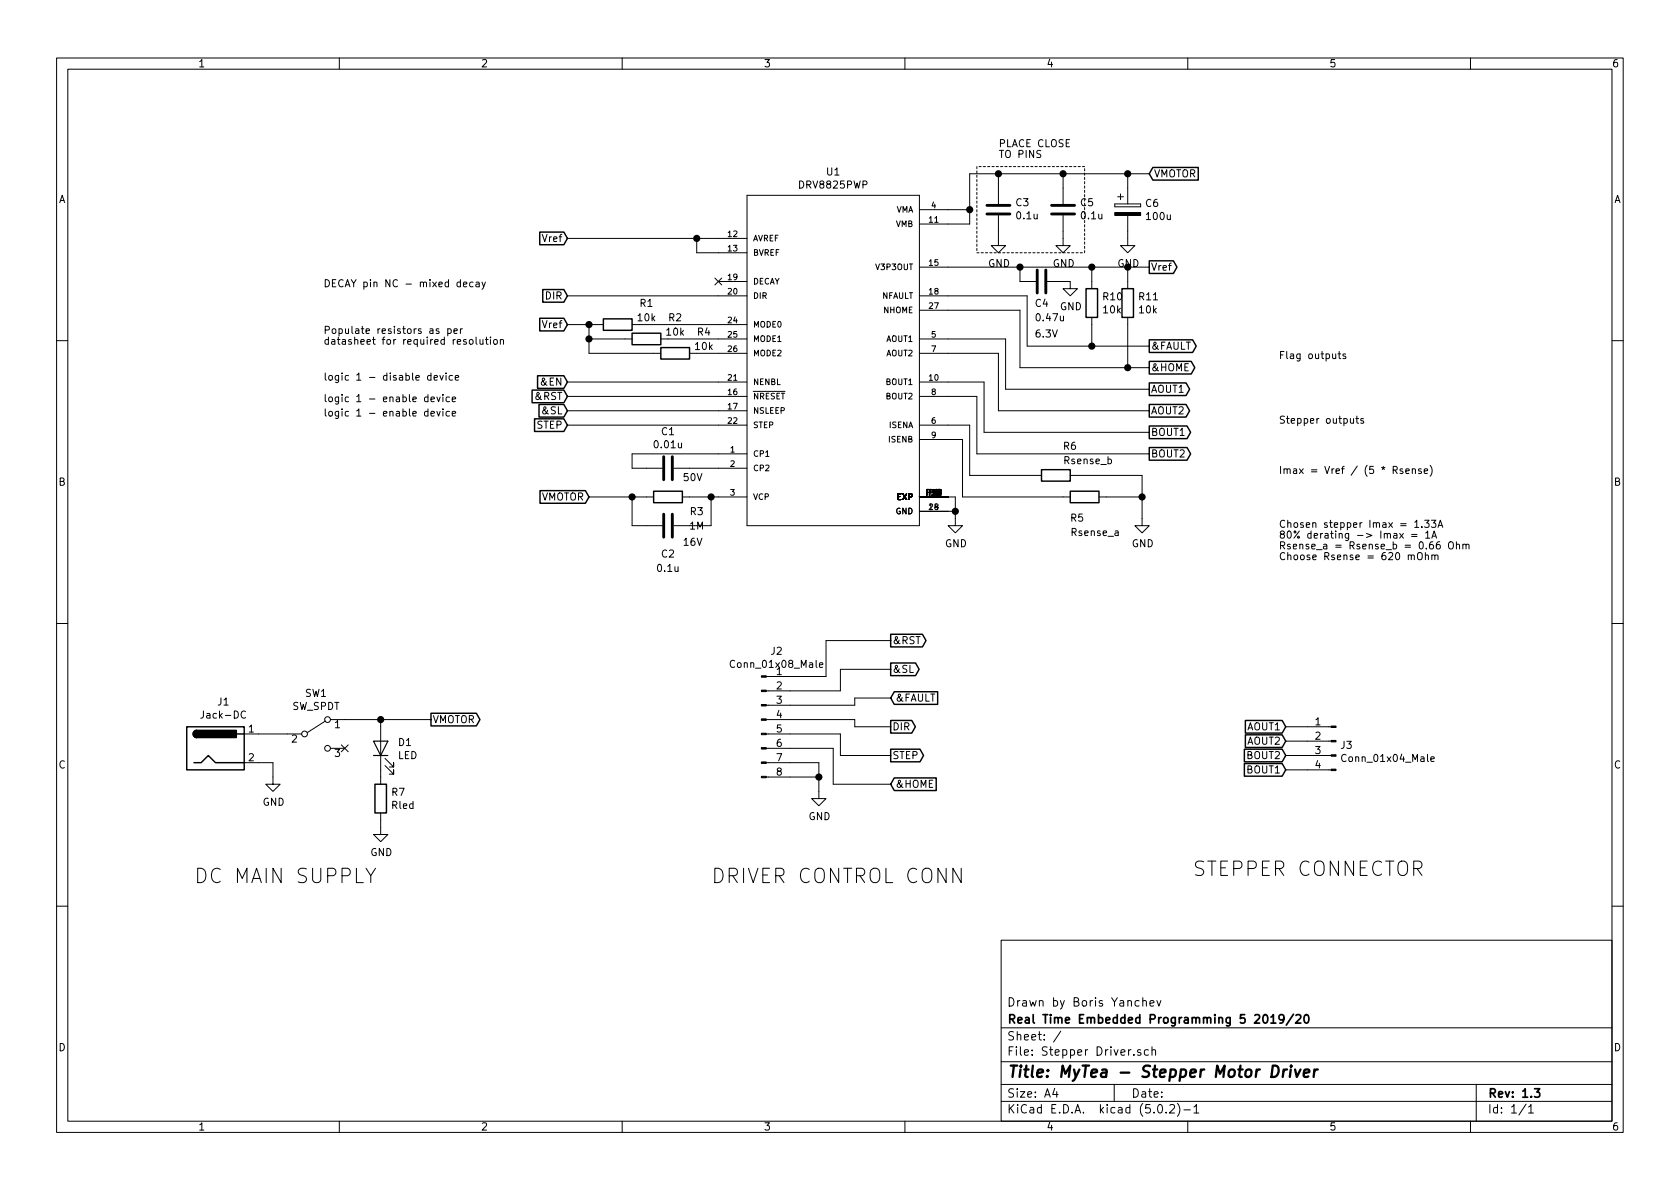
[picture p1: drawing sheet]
EESchema Schematic File Version 4
LIBS:Stepper Driver-cache
EELAYER 26 0
EELAYER END
$Descr A4 11693 8268
encoding utf-8
Sheet 1 1
Title "MyTea - Stepper Motor Driver"
Date ""
Rev "1.3"
Comp "Real Time Embedded Programming 5 2019/20"
Comment1 "Drawn by Boris Yanchev"
Comment2 ""
Comment3 ""
Comment4 ""
$EndDescr
$Comp
L DRV8825PWP:DRV8825PWP U1
U 1 1
P 5800 2550
F 0 "U1" H 5800 3915 50  0000 C CNN
F 1 "DRV8825PWP" H 5800 3824 50  0000 C CNN
F 2 "Package_SO:HTSSOP-28-1EP_4.4x9.7mm_P0.65mm_EP3.4x9.5mm_Mask2.4x6.17mm_ThermalVias" H 5800 2550 50  0001 L BNN
F 3 "1.2 mm" H 5800 2550 50  0001 L BNN
F 4 "N/A" H 5800 2550 50  0001 L BNN "Поле4"
F 5 "IPC 7351B" H 5800 2550 50  0001 L BNN "Поле5"
F 6 "Texas Instruments" H 5800 2550 50  0001 L BNN "Поле6"
	1    5800 2550
	1    0    0    -1  
$EndComp
$Comp
L Device:C C1
U 1 1
P 4650 3250
F 0 "C1" V 4902 3250 50  0000 C CNN
F 1 "0.01u" V 4811 3250 50  0000 C CNN
F 2 "Capacitor_SMD:C_0603_1608Metric_Pad1.05x0.95mm_HandSolder" H 4688 3100 50  0001 C CNN
F 3 "~" H 4650 3250 50  0001 C CNN
	1    4650 3250
	0    -1   -1   0   
$EndComp
Wire Wire Line
	4800 3250 5000 3250
Wire Wire Line
	5000 3150 4400 3150
Wire Wire Line
	4400 3150 4400 3250
Wire Wire Line
	4400 3250 4500 3250
Text Notes 4750 3350 0    50   ~ 0
50V
$Comp
L power:GND #PWR04
U 1 1
P 6650 3600
F 0 "#PWR04" H 6650 3350 50  0001 C CNN
F 1 "GND" H 6655 3427 50  0000 C CNN
F 2 "" H 6650 3600 50  0001 C CNN
F 3 "" H 6650 3600 50  0001 C CNN
	1    6650 3600
	1    0    0    -1  
$EndComp
Wire Wire Line
	6600 3550 6650 3550
Wire Wire Line
	6650 3550 6650 3600
Text GLabel 8000 1200 2    50   Input ~ 0
VMOTOR
$Comp
L Device:C C3
U 1 1
P 6950 1450
F 0 "C3" H 6835 1404 50  0000 R CNN
F 1 "0.1u" H 6835 1495 50  0000 R CNN
F 2 "Capacitor_SMD:C_0805_2012Metric_Pad1.15x1.40mm_HandSolder" H 6988 1300 50  0001 C CNN
F 3 "~" H 6950 1450 50  0001 C CNN
	1    6950 1450
	-1   0    0    1   
$EndComp
$Comp
L Device:C C5
U 1 1
P 7400 1450
F 0 "C5" H 7285 1404 50  0000 R CNN
F 1 "0.1u" H 7285 1495 50  0000 R CNN
F 2 "Capacitor_SMD:C_0805_2012Metric_Pad1.15x1.40mm_HandSolder" H 7438 1300 50  0001 C CNN
F 3 "~" H 7400 1450 50  0001 C CNN
	1    7400 1450
	-1   0    0    1   
$EndComp
Wire Wire Line
	6600 1550 6750 1550
Wire Wire Line
	6750 1550 6750 1450
Wire Wire Line
	6750 1450 6600 1450
$Comp
L power:GND #PWR07
U 1 1
P 7400 1650
F 0 "#PWR07" H 7400 1400 50  0001 C CNN
F 1 "GND" H 7405 1477 50  0000 C CNN
F 2 "" H 7400 1650 50  0001 C CNN
F 3 "" H 7400 1650 50  0001 C CNN
	1    7400 1650
	1    0    0    -1  
$EndComp
$Comp
L power:GND #PWR05
U 1 1
P 6950 1650
F 0 "#PWR05" H 6950 1400 50  0001 C CNN
F 1 "GND" H 6955 1477 50  0000 C CNN
F 2 "" H 6950 1650 50  0001 C CNN
F 3 "" H 6950 1650 50  0001 C CNN
	1    6950 1650
	1    0    0    -1  
$EndComp
$Comp
L Device:CP C6
U 1 1
P 7850 1450
F 0 "C6" H 7968 1496 50  0000 L CNN
F 1 "100u" H 7968 1405 50  0000 L CNN
F 2 "Capacitor_SMD:CP_Elec_8x5.4" H 7888 1300 50  0001 C CNN
F 3 "~" H 7850 1450 50  0001 C CNN
	1    7850 1450
	1    0    0    -1  
$EndComp
$Comp
L power:GND #PWR010
U 1 1
P 7850 1650
F 0 "#PWR010" H 7850 1400 50  0001 C CNN
F 1 "GND" H 7855 1477 50  0000 C CNN
F 2 "" H 7850 1650 50  0001 C CNN
F 3 "" H 7850 1650 50  0001 C CNN
	1    7850 1650
	1    0    0    -1  
$EndComp
Text Notes 6950 1100 0    50   ~ 0
PLACE CLOSE\nTO PINS
Text GLabel 4100 3450 0    50   Input ~ 0
VMOTOR
$Comp
L Device:C C2
U 1 1
P 4650 3650
F 0 "C2" V 4450 3650 50  0000 C CNN
F 1 "0.1u" V 4350 3650 50  0000 C CNN
F 2 "Capacitor_SMD:C_0805_2012Metric_Pad1.15x1.40mm_HandSolder" H 4688 3500 50  0001 C CNN
F 3 "~" H 4650 3650 50  0001 C CNN
	1    4650 3650
	0    -1   -1   0   
$EndComp
$Comp
L Device:R R3
U 1 1
P 4650 3450
F 0 "R3" V 4750 3650 50  0000 C CNN
F 1 "1M" V 4850 3650 50  0000 C CNN
F 2 "Resistor_SMD:R_0805_2012Metric_Pad1.15x1.40mm_HandSolder" V 4580 3450 50  0001 C CNN
F 3 "~" H 4650 3450 50  0001 C CNN
	1    4650 3450
	0    1    1    0   
$EndComp
Wire Wire Line
	4100 3450 4400 3450
Wire Wire Line
	4800 3450 4950 3450
Wire Wire Line
	4400 3450 4400 3650
Wire Wire Line
	4400 3650 4500 3650
Connection ~ 4400 3450
Wire Wire Line
	4400 3450 4500 3450
Wire Wire Line
	4800 3650 4950 3650
Wire Wire Line
	4950 3650 4950 3450
Connection ~ 4950 3450
Wire Wire Line
	4950 3450 5000 3450
Text Notes 4750 3800 0    50   ~ 0
16V\n
$Comp
L Device:C C4
U 1 1
P 7250 1950
F 0 "C4" V 7400 1900 50  0000 L CNN
F 1 "0.47u" V 7500 1900 50  0000 L CNN
F 2 "Capacitor_SMD:C_1206_3216Metric_Pad1.42x1.75mm_HandSolder" H 7288 1800 50  0001 C CNN
F 3 "~" H 7250 1950 50  0001 C CNN
	1    7250 1950
	0    1    1    0   
$EndComp
Wire Wire Line
	6600 1850 7100 1850
$Comp
L power:GND #PWR08
U 1 1
P 7450 1950
F 0 "#PWR08" H 7450 1700 50  0001 C CNN
F 1 "GND" H 7455 1777 50  0000 C CNN
F 2 "" H 7450 1950 50  0001 C CNN
F 3 "" H 7450 1950 50  0001 C CNN
	1    7450 1950
	1    0    0    -1  
$EndComp
Wire Wire Line
	6750 1450 6750 1200
Wire Wire Line
	6750 1200 6950 1200
Connection ~ 6750 1450
Wire Wire Line
	6950 1300 6950 1200
Connection ~ 6950 1200
Wire Wire Line
	6950 1200 7400 1200
Wire Wire Line
	6950 1650 6950 1600
Wire Wire Line
	7400 1650 7400 1600
Wire Wire Line
	7400 1300 7400 1200
Connection ~ 7400 1200
Wire Wire Line
	7400 1200 7850 1200
Wire Wire Line
	7850 1200 7850 1300
Wire Wire Line
	7850 1600 7850 1650
Connection ~ 7850 1200
Wire Wire Line
	7850 1200 8000 1200
Text GLabel 8000 1850 2    50   Output ~ 0
Vref
Wire Wire Line
	7100 1850 7600 1850
Connection ~ 7100 1850
Text Notes 7200 2350 0    50   ~ 0
6.3V
Text GLabel 3950 1650 0    50   Input ~ 0
Vref
Wire Wire Line
	4850 1650 4850 1750
Wire Wire Line
	4850 1750 5000 1750
Wire Wire Line
	4850 1650 5000 1650
NoConn ~ 5000 1950
Text GLabel 3950 2050 0    50   Input ~ 0
DIR
Wire Wire Line
	3950 2050 5000 2050
Text GLabel 8000 2700 2    50   Output ~ 0
AOUT1
Text GLabel 8000 2850 2    50   Output ~ 0
AOUT2
Text GLabel 8000 3000 2    50   Output ~ 0
BOUT1
Text GLabel 8000 3150 2    50   Output ~ 0
BOUT2
Wire Wire Line
	6600 2450 6950 2450
Wire Wire Line
	6950 2450 6950 2850
Wire Wire Line
	6950 2850 8000 2850
Wire Wire Line
	6600 2750 6800 2750
Wire Wire Line
	6800 2750 6800 3150
Wire Wire Line
	6800 3150 8000 3150
Text GLabel 8950 5050 0    50   Input ~ 0
AOUT1
Text GLabel 8950 5150 0    50   Input ~ 0
AOUT2
Text GLabel 8950 5350 0    50   Input ~ 0
BOUT1
Text GLabel 8950 5250 0    50   Input ~ 0
BOUT2
Wire Wire Line
	8950 5050 9100 5050
Wire Wire Line
	8950 5150 9100 5150
Wire Wire Line
	8950 5250 9100 5250
Wire Wire Line
	8950 5350 9100 5350
Text Notes 8300 6100 0    100  ~ 0
STEPPER CONNECTOR
$Comp
L Device:R R5
U 1 1
P 7550 3450
F 0 "R5" V 7400 3450 50  0000 L CNN
F 1 "Rsense_a" V 7300 3200 50  0000 L CNN
F 2 "Resistor_SMD:R_0805_2012Metric_Pad1.15x1.40mm_HandSolder" V 7480 3450 50  0001 C CNN
F 3 "~" H 7550 3450 50  0001 C CNN
	1    7550 3450
	0    -1   -1   0   
$EndComp
$Comp
L Device:R R6
U 1 1
P 7350 3300
F 0 "R6" V 7550 3150 50  0000 L CNN
F 1 "Rsense_b" V 7450 2900 50  0000 L CNN
F 2 "Resistor_SMD:R_0805_2012Metric_Pad1.15x1.40mm_HandSolder" V 7280 3300 50  0001 C CNN
F 3 "~" H 7350 3300 50  0001 C CNN
	1    7350 3300
	0    -1   -1   0   
$EndComp
$Comp
L power:GND #PWR09
U 1 1
P 7950 3600
F 0 "#PWR09" H 7950 3350 50  0001 C CNN
F 1 "GND" H 7955 3427 50  0000 C CNN
F 2 "" H 7950 3600 50  0001 C CNN
F 3 "" H 7950 3600 50  0001 C CNN
	1    7950 3600
	1    0    0    -1  
$EndComp
Text Notes 8900 3300 0    50   ~ 0
Imax = Vref / (5 * Rsense)
Text Notes 8900 3900 0    50   ~ 0
Chosen stepper Imax = 1.33A\n80% derating -> Imax = 1A\nRsense_a = Rsense_b = 0.66 Ohm\nChoose Rsense = 620 mOhm
$Comp
L Connector:Jack-DC J1
U 1 1
P 1500 5200
F 0 "J1" H 1555 5525 50  0000 C CNN
F 1 "Jack-DC" H 1555 5434 50  0000 C CNN
F 2 "Connector_BarrelJack:BarrelJack_Horizontal" H 1550 5160 50  0001 C CNN
F 3 "~" H 1550 5160 50  0001 C CNN
	1    1500 5200
	1    0    0    -1  
$EndComp
$Comp
L power:GND #PWR01
U 1 1
P 1900 5400
F 0 "#PWR01" H 1900 5150 50  0001 C CNN
F 1 "GND" H 1905 5227 50  0000 C CNN
F 2 "" H 1900 5400 50  0001 C CNN
F 3 "" H 1900 5400 50  0001 C CNN
	1    1900 5400
	1    0    0    -1  
$EndComp
Wire Wire Line
	1800 5300 1900 5300
Wire Wire Line
	1900 5300 1900 5400
Text GLabel 3000 5000 2    50   Output ~ 0
VMOTOR
Text Notes 1350 6150 0    100  ~ 0
DC MAIN SUPPLY
Text GLabel 6200 5050 2    50   Output ~ 0
DIR
Text GLabel 3950 2250 0    50   Input ~ 0
Vref
$Comp
L Device:R R1
U 1 1
P 4300 2250
F 0 "R1" V 4150 2450 50  0000 C CNN
F 1 "10k" V 4250 2450 50  0000 C CNN
F 2 "Resistor_SMD:R_0805_2012Metric_Pad1.15x1.40mm_HandSolder" V 4230 2250 50  0001 C CNN
F 3 "~" H 4300 2250 50  0001 C CNN
	1    4300 2250
	0    1    1    0   
$EndComp
$Comp
L Device:R R2
U 1 1
P 4500 2350
F 0 "R2" V 4350 2550 50  0000 C CNN
F 1 "10k" V 4450 2550 50  0000 C CNN
F 2 "Resistor_SMD:R_0805_2012Metric_Pad1.15x1.40mm_HandSolder" V 4430 2350 50  0001 C CNN
F 3 "~" H 4500 2350 50  0001 C CNN
	1    4500 2350
	0    1    1    0   
$EndComp
$Comp
L Device:R R4
U 1 1
P 4700 2450
F 0 "R4" V 4550 2650 50  0000 C CNN
F 1 "10k" V 4650 2650 50  0000 C CNN
F 2 "Resistor_SMD:R_0805_2012Metric_Pad1.15x1.40mm_HandSolder" V 4630 2450 50  0001 C CNN
F 3 "~" H 4700 2450 50  0001 C CNN
	1    4700 2450
	0    1    1    0   
$EndComp
Wire Wire Line
	3950 2250 4100 2250
Wire Wire Line
	4450 2250 5000 2250
Wire Wire Line
	5000 2350 4650 2350
Wire Wire Line
	4100 2350 4100 2250
Wire Wire Line
	4350 2350 4100 2350
Connection ~ 4100 2250
Wire Wire Line
	4100 2250 4150 2250
Wire Wire Line
	5000 2450 4850 2450
Wire Wire Line
	4100 2450 4100 2350
Wire Wire Line
	4550 2450 4100 2450
Connection ~ 4100 2350
Text Notes 2250 2400 0    50   ~ 0
Populate resistors as per\ndatasheet for required resolution
Wire Notes Line
	6800 1750 7550 1750
Wire Notes Line
	7550 1750 7550 1150
Wire Notes Line
	7550 1150 6800 1150
Wire Notes Line
	6800 1150 6800 1750
Wire Wire Line
	6600 3450 6650 3450
Wire Wire Line
	6650 3450 6650 3550
Connection ~ 6650 3550
Text GLabel 3950 2650 0    50   Input ~ 0
&EN
Wire Wire Line
	3950 2650 5000 2650
Text GLabel 3950 2750 0    50   Input ~ 0
&RST
Wire Wire Line
	3950 2750 5000 2750
Text GLabel 3950 2850 0    50   Input ~ 0
&SL
Wire Wire Line
	3950 2850 5000 2850
Text GLabel 3950 2950 0    50   Input ~ 0
STEP
Wire Wire Line
	3950 2950 5000 2950
Text GLabel 8000 2400 2    50   Output ~ 0
&FAULT
Text GLabel 8000 2550 2    50   Output ~ 0
&HOME
Text GLabel 6200 5250 2    50   Output ~ 0
STEP
Text GLabel 6200 4450 2    50   Output ~ 0
&RST
Text GLabel 6200 4650 2    50   Output ~ 0
&SL
$Comp
L power:GND #PWR02
U 1 1
P 5700 5500
F 0 "#PWR02" H 5700 5250 50  0001 C CNN
F 1 "GND" H 5705 5327 50  0000 C CNN
F 2 "" H 5700 5500 50  0001 C CNN
F 3 "" H 5700 5500 50  0001 C CNN
	1    5700 5500
	1    0    0    -1  
$EndComp
Text GLabel 6200 4850 2    50   Input ~ 0
&FAULT
Text GLabel 6200 5450 2    50   Input ~ 0
&HOME
Wire Wire Line
	5500 4700 5750 4700
Wire Wire Line
	5750 4700 5750 4450
Wire Wire Line
	5750 4450 6200 4450
Wire Wire Line
	5500 4800 5850 4800
Wire Wire Line
	5850 4800 5850 4650
Wire Wire Line
	5850 4650 6200 4650
Wire Wire Line
	5500 4900 5950 4900
Wire Wire Line
	5950 4900 5950 4850
Wire Wire Line
	5950 4850 6200 4850
Wire Wire Line
	5500 5000 5950 5000
Wire Wire Line
	5950 5000 5950 5050
Wire Wire Line
	5950 5050 6200 5050
Text Notes 4950 6150 0    100  ~ 0
DRIVER CONTROL CONN
Wire Wire Line
	6600 2650 6850 2650
Wire Wire Line
	6850 2650 6850 3000
Wire Wire Line
	6850 3000 8000 3000
Wire Wire Line
	6600 2350 7000 2350
Wire Wire Line
	7000 2350 7000 2700
Wire Wire Line
	7000 2700 8000 2700
Wire Wire Line
	6600 2050 7150 2050
Wire Wire Line
	7150 2050 7150 2400
Wire Wire Line
	7150 2400 7600 2400
Wire Wire Line
	7100 1850 7100 1950
Wire Wire Line
	7450 1950 7400 1950
$Comp
L Connector:Conn_01x08_Male J2
U 1 1
P 5300 5000
F 0 "J2" H 5406 5478 50  0000 C CNN
F 1 "Conn_01x08_Male" H 5406 5387 50  0000 C CNN
F 2 "Connector_Molex:Molex_KK-254_AE-6410-08A_1x08_P2.54mm_Vertical" H 5300 5000 50  0001 C CNN
F 3 "~" H 5300 5000 50  0001 C CNN
	1    5300 5000
	1    0    0    -1  
$EndComp
Wire Wire Line
	5700 5400 5500 5400
Text Notes 8900 2500 0    50   ~ 0
Flag outputs
Text Notes 8900 2950 0    50   ~ 0
Stepper outputs
Wire Wire Line
	6200 5250 5850 5250
Wire Wire Line
	5850 5250 5850 5100
Wire Wire Line
	5850 5100 5500 5100
Wire Wire Line
	5500 5300 5700 5300
Wire Wire Line
	5700 5300 5700 5400
Connection ~ 5700 5400
Wire Wire Line
	5700 5400 5700 5500
Wire Wire Line
	5500 5200 5800 5200
Wire Wire Line
	5800 5200 5800 5450
Wire Wire Line
	5800 5450 6200 5450
$Comp
L Switch:SW_SPDT SW1
U 1 1
P 2200 5100
F 0 "SW1" H 2200 5385 50  0000 C CNN
F 1 "SW_SPDT" H 2200 5294 50  0000 C CNN
F 2 "SPDT_RockerSwitch:SPDT_RockerSwitch" H 2200 5100 50  0001 C CNN
F 3 "" H 2200 5100 50  0001 C CNN
	1    2200 5100
	1    0    0    -1  
$EndComp
NoConn ~ 2400 5200
$Comp
L Device:LED D1
U 1 1
P 2650 5200
F 0 "D1" V 2688 5083 50  0000 R CNN
F 1 "LED" V 2597 5083 50  0000 R CNN
F 2 "LED_THT:LED_D3.0mm" H 2650 5200 50  0001 C CNN
F 3 "~" H 2650 5200 50  0001 C CNN
	1    2650 5200
	0    -1   -1   0   
$EndComp
$Comp
L Device:R R7
U 1 1
P 2650 5550
F 0 "R7" H 2720 5596 50  0000 L CNN
F 1 "Rled" H 2720 5505 50  0000 L CNN
F 2 "Resistor_SMD:R_0805_2012Metric_Pad1.15x1.40mm_HandSolder" V 2580 5550 50  0001 C CNN
F 3 "~" H 2650 5550 50  0001 C CNN
	1    2650 5550
	1    0    0    -1  
$EndComp
$Comp
L power:GND #PWR06
U 1 1
P 2650 5750
F 0 "#PWR06" H 2650 5500 50  0001 C CNN
F 1 "GND" H 2655 5577 50  0000 C CNN
F 2 "" H 2650 5750 50  0001 C CNN
F 3 "" H 2650 5750 50  0001 C CNN
	1    2650 5750
	1    0    0    -1  
$EndComp
Wire Wire Line
	2400 5000 2650 5000
Wire Wire Line
	2650 5000 2650 5050
Wire Wire Line
	2650 5350 2650 5400
Wire Wire Line
	2650 5700 2650 5750
Connection ~ 2650 5000
Wire Wire Line
	2650 5000 3000 5000
Wire Wire Line
	6600 2150 7100 2150
Wire Wire Line
	7100 2150 7100 2550
Wire Wire Line
	7100 2550 7850 2550
$Comp
L Device:R R11
U 1 1
P 7850 2100
F 0 "R11" H 7920 2146 50  0000 L CNN
F 1 "10k" H 7920 2055 50  0000 L CNN
F 2 "Resistor_SMD:R_0805_2012Metric_Pad1.15x1.40mm_HandSolder" V 7780 2100 50  0001 C CNN
F 3 "~" H 7850 2100 50  0001 C CNN
	1    7850 2100
	1    0    0    -1  
$EndComp
$Comp
L Device:R R10
U 1 1
P 7600 2100
F 0 "R10" H 7670 2146 50  0000 L CNN
F 1 "10k" H 7670 2055 50  0000 L CNN
F 2 "Resistor_SMD:R_0805_2012Metric_Pad1.15x1.40mm_HandSolder" V 7530 2100 50  0001 C CNN
F 3 "~" H 7600 2100 50  0001 C CNN
	1    7600 2100
	1    0    0    -1  
$EndComp
Wire Wire Line
	7600 1850 7600 1950
Wire Wire Line
	7600 2250 7600 2400
Connection ~ 7600 1850
Wire Wire Line
	7600 1850 7850 1850
Connection ~ 7600 2400
Wire Wire Line
	7600 2400 8000 2400
Wire Wire Line
	7850 1850 7850 1950
Wire Wire Line
	7850 2250 7850 2550
Connection ~ 7850 1850
Wire Wire Line
	7850 1850 8000 1850
Connection ~ 7850 2550
Wire Wire Line
	7850 2550 8000 2550
Wire Wire Line
	6600 2950 6750 2950
Wire Wire Line
	6750 2950 6750 3300
Wire Wire Line
	6750 3300 7200 3300
Wire Wire Line
	6600 3050 6700 3050
Wire Wire Line
	6700 3050 6700 3450
Wire Wire Line
	6700 3450 7400 3450
Wire Wire Line
	7500 3300 7950 3300
Wire Wire Line
	7950 3300 7950 3450
Wire Wire Line
	7700 3450 7950 3450
Connection ~ 7950 3450
Wire Wire Line
	7950 3450 7950 3600
Connection ~ 4850 1650
Wire Wire Line
	1800 5100 2000 5100
Text Notes 2250 2000 0    50   ~ 0
DECAY pin NC - mixed decay
Text Notes 2250 2650 0    50   ~ 0
logic 1 - disable device
Text Notes 2250 2900 0    50   ~ 0
logic 1 - enable device
Text Notes 2250 2800 0    50   ~ 0
logic 1 - enable device
Wire Wire Line
	3950 1650 4850 1650
$Comp
L Connector:Conn_01x04_Male J3
U 1 1
P 9300 5150
F 0 "J3" H 9273 5123 50  0000 R CNN
F 1 "Conn_01x04_Male" H 9273 5032 50  0000 R CNN
F 2 "Connector_Molex:Molex_KK-254_AE-6410-04A_1x04_P2.54mm_Vertical" H 9300 5150 50  0001 C CNN
F 3 "~" H 9300 5150 50  0001 C CNN
	1    9300 5150
	-1   0    0    -1  
$EndComp
$EndSCHEMATC
